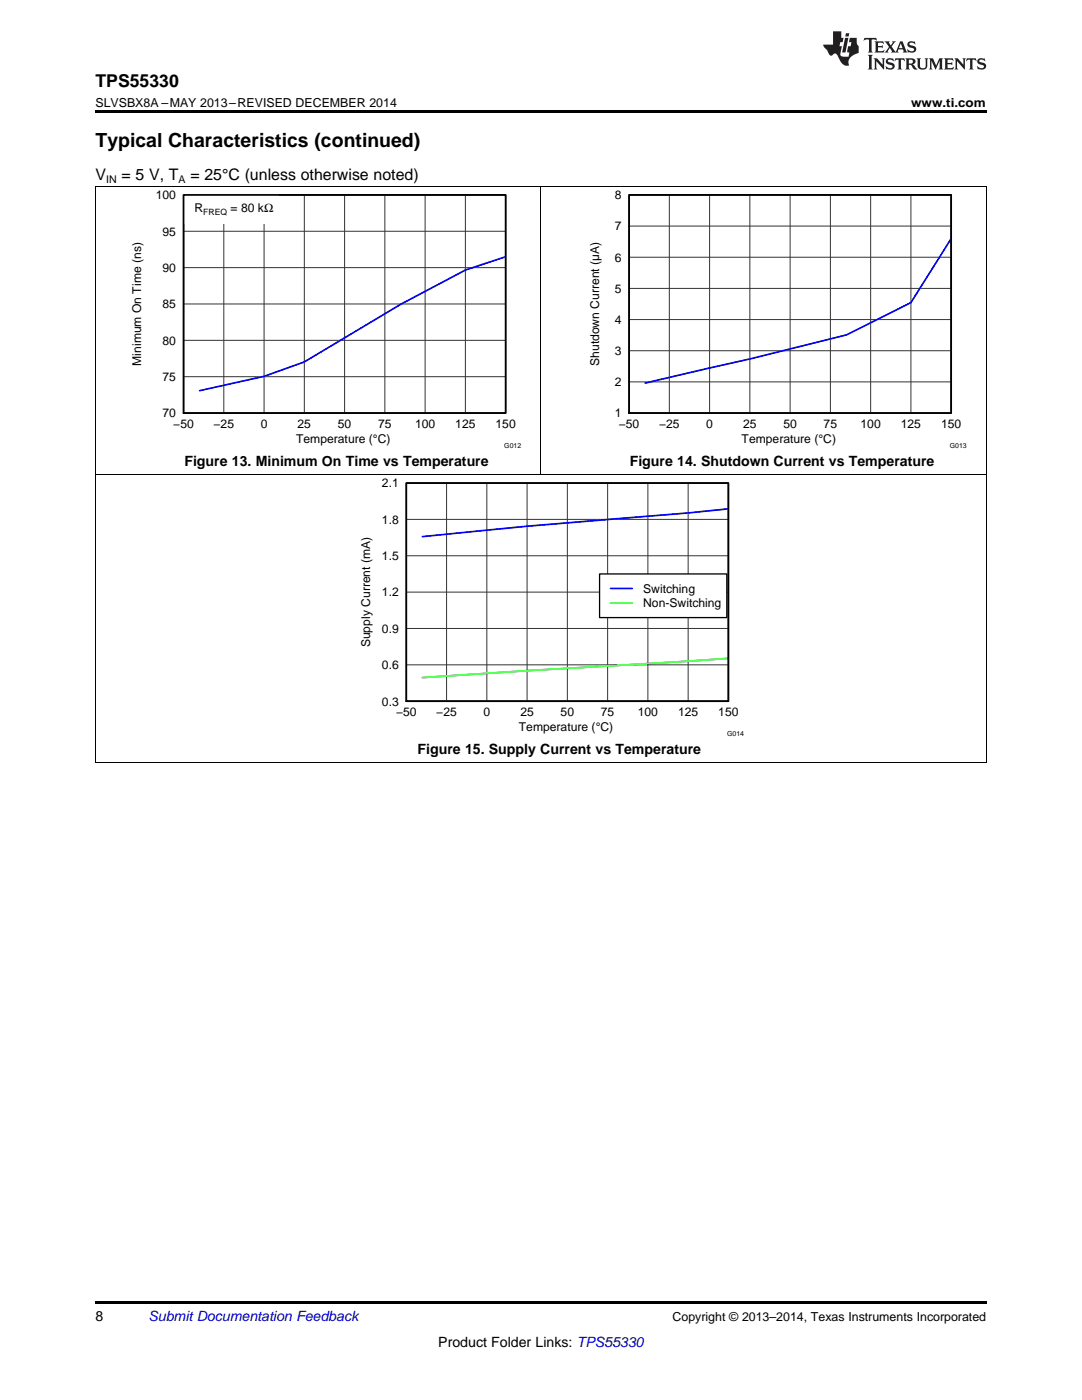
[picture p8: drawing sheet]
<svg xmlns="http://www.w3.org/2000/svg" width="216mm" height="279mm" viewBox="0 0 216 279" stroke-linecap="round" stroke-linejoin="round" font-family="sans-serif">
<path d="M19 259.7h177.8v.5h-177.8z" fill="#000"/>
<path d="M19.1 94.7v57.6M196.8 94.7v57.6M19 152.2h177.8" fill="none" stroke="#000" stroke-width=".2"/>
<path d="M81.1 96.4h64.2v43.5h-64.2z" fill="none" stroke="#000" stroke-width=".26"/>
<g fill="none" stroke="#333" stroke-width=".2">
<path d="M81.1 96.4h64.2v43.5h-64.2zM89.1 96.4v43.5M97.1 96.4v43.5M105.2 96.4v43.5M113.2 96.4v43.5M121.2 96.4v43.5M129.3 96.4v43.5M137.3 96.4v43.5M81.1 118.2h64.2M81.1 110.9h64.2M81.1 103.7h64.2M81.1 132.7h64.2"/>
<path d="M81.1 125.4h64.2"/>
</g>
<path d="M145.3 101.5l-8 .9a1598.5 1598.5 0 0 0-53 4.7" fill="none" stroke="#00f" stroke-width=".35"/>
<path d="M145.3 131.4l-61 3.8" fill="none" stroke="#0f0" stroke-width=".35"/>
<path d="M119.6 114.5h25.4v8.8h-25.4z" fill="#fff"/>
<path d="M36.6 38.9h64.3v43.5h-64.3zM119.6 114.5h25.4v8.8h-25.4z" fill="none" stroke="#000" stroke-width=".26"/>
<path d="M100.9 51.2l-8 2.7-12.9 6.8-19.3 11.5-8 2.9-12.9 2.9M121.8 117.4h4.4" fill="none" stroke="#00f" stroke-width=".35"/>
<path d="M121.8 120.3h4.4" fill="none" stroke="#0f0" stroke-width=".35"/>
<path d="M81.1 96.4h64.2v43.5h-64.2z" fill="none" stroke="#000" stroke-width=".35"/>
<path d="M19.1 37.2v57.6M107.9 37.2v57.6M196.8 37.2v57.6M19 94.7h177.8" fill="none" stroke="#000" stroke-width=".2"/>
<g fill="none" stroke="#333" stroke-width=".2">
<path d="M36.6 38.9h64.3v43.5h-64.3zM44.7 38.9v43.5M52.7 38.9v43.5M60.7 38.9v43.5M68.8 38.9v43.5M76.8 38.9v43.5M84.8 38.9v43.5M92.9 38.9v43.5M36.6 53.4h64.3M36.6 46.2h64.3M36.6 75.2h64.3M36.6 67.9h64.3"/>
<path d="M36.6 60.7h64.3"/>
</g>
<path d="M36.6 38.9h19v5.8h-19z" fill="#fff"/>
<path d="M36.6 38.9h64.3v43.5h-64.3zM125.5 38.9h64.3v43.5h-64.3z" fill="none" stroke="#000" stroke-width=".35"/>
<path d="M125.5 38.9h64.3v43.5h-64.3z" fill="none" stroke="#000" stroke-width=".26"/>
<g fill="none" stroke="#333" stroke-width=".2">
<path d="M125.5 38.9h64.3v43.5h-64.3zM133.6 38.9v43.5M141.6 38.9v43.5M149.6 38.9v43.5M157.7 38.9v43.5M165.7 38.9v43.5M173.7 38.9v43.5M181.8 38.9v43.5M125.5 57.6h64.3M125.5 51.3h64.3M125.5 45.1h64.3M125.5 76.2h64.3"/>
<path d="M125.5 70h64.3M125.5 63.8h64.3"/>
</g>
<path d="M189.8 47.6l-8 12.8-12.9 6.4-19.3 4.8-20.9 4.8" fill="none" stroke="#00f" stroke-width=".35"/>
<path d="M19 37.2h177.8" fill="none" stroke="#000" stroke-width=".2"/>
<path d="M19 22h177.8v.5h-177.8z" fill="#000"/>
<g fill="#231f20">
<path d="M172.5 7.6l-.1 .5 .4-.2h.6v.1v2.1l-.2 .4h.9l-.2-.4v-2.1l.1-.1h.5l.5 .2-.2-.5zM174.5 8.3l.2 .3v1.5l-.2 .4h1.8l.2-.6a1.04 1.04 0 0 1-1.3 .2v-.7h.6l.3 .2v-.6l-.3 .2h-.6v-.6l.8-.1 .4 .3-.2-.5zM176.5 8.3l.9 1.1-.9 1.1h.8l-.2-.2 .4-.7 .5 .7-.2 .2h1.5l-.2-.2 .2-.4h.9l.1 .4-.2 .2h1l-.3-.3-.7-1.9h-.5l-.9 2-.8-1 .9-1h-.8l.1 .3-.4 .5-.3-.6 .1-.2zM179.7 8.6l.4 1h-.7zM181.3 8.4a.63 .63 0 0 0-.2 .7 .63 .63 0 0 0 .6 .4l.6 .2 .1 .2a.75 .75 0 0 1-.7 .4 .75 .75 0 0 1-.6-.5l.1 .7 .1-.1a1.11 1.11 0 0 0 1.5-.6 1.13 1.13 0 0 0-1.2-.8l-.1-.4a1.04 1.04 0 0 1 1.2 .2l-.2-.5-.2 .1-.4-.2zM173.2 10.9l.2 .4v2.2l-.2 .4h1l-.3-.4v-2.2l.3-.4zM174.3 11.6l.3 .4v1.5l-.3 .4h.8l-.2-.4v-1.3l1.5 1.7v-1.9l.2-.4h-.7l.2 .4v.9l-1.1-1.3zM177 11.8a.62 .62 0 0 0-.2 .7 .62 .62 0 0 0 .6 .4l.6 .1 .1 .3a.76 .76 0 0 1-.7 .3 .76 .76 0 0 1-.7-.4l.2 .7 .1-.1a1.11 1.11 0 0 0 1.5-.6 1.13 1.13 0 0 0-1.2-.8l-.1-.4a1.04 1.04 0 0 1 1.2 .2l-.2-.6-.2 .1-.5-.1zM178.7 11.6l-.2 .6a.61 .61 0 0 1 .8-.3v1.6l-.2 .4h.9l-.2-.4v-1.6a.63 .63 0 0 1 .7 .3l-.1-.6zM180.6 11.6l.3 .4v1.5l-.3 .4h1l-.2-.2-.1-.8 .6 .2a.76 .76 0 0 0 1.2 .7l-1-1a.58 .58 0 0 0 .6-.5 .58 .58 0 0 0-.5-.6zM181.4 11.9h.1a.45 .45 0 0 1 .5 .1 .45 .45 0 0 1 .1 .5l-.8 .2zM182.9 11.6l.2 .2a2.17 2.17 0 0 0 .3 1.9 .99 .99 0 0 0 1.6-.6v-1.1l.2-.4h-.7l.2 .2a1.92 1.92 0 0 1-.2 1.8 .6 .6 0 0 1-.9-.5v-1.1l.2-.4zM185.4 11.6l.2 .4v1.5l-.2 .4h.7l-.2-.4v-1.4l.8 1.8 .8-1.8v1.4l-.2 .4h.9l-.2-.4v-1.5l.2-.4h-.8l-.6 1.5-.6-1.5zM188.4 11.6l.2 .4v1.5l-.2 .4h1.8l.1-.6a1.04 1.04 0 0 1-1.2 .1v-.6h.5l.4 .2v-.6l-.4 .2h-.5v-.7h.8l.3 .3-.1-.6zM190.5 11.6l.2 .4v1.5l-.2 .4h.7l-.2-.4v-1.3l1.5 1.7v-1.9l.2-.4h-.7l.2 .4v.9l-1.1-1.3zM192.9 11.6l-.1 .6a.61 .61 0 0 1 .7-.3l.1 1.6-.3 .4h1l-.3-.4 .1-1.6a.63 .63 0 0 1 .7 .3l-.1-.6zM195.2 11.8a.62 .62 0 0 0-.2 .7 .62 .62 0 0 0 .6 .4l.6 .1 .1 .3a.76 .76 0 0 1-.7 .3 .76 .76 0 0 1-.6-.4l.1 .7 .1-.1a1.11 1.11 0 0 0 1.6-.6 1.13 1.13 0 0 0-1.3-.8l-.1-.4a1.04 1.04 0 0 1 1.2 .2l-.1-.6-.2 .1-.5-.1z"/>
<path d="M166.2 6.3v2.6h-1.9v.4l.8 .9a.91 .91 0 0 0 1 .8 .56 .56 0 0 1 .5-.3 .56 .56 0 0 1 .5 .3l.4 .8a1.53 1.53 0 0 0 1.9 1.2 1.54 1.54 0 0 1 1-2.1l.9-.3v-1.4a1.52 1.52 0 0 1-.4-1.6h-1.3l-.2 .8h.5l-.2 .8h-.5l-.1 1v.2l.4 .1-.2 .8a1.93 1.93 0 0 1-1.6-.3l.3-1.8h-.5l.2-.8h.4l.2-.8h-.4v-1.3zM168.6 7.6l-.6 2.9h.7l.6-2.9zM168.8 6.6l-.1 .7h.6l.2-.7z"/>
</g>
<text font-size="3.9" x="19" y="29.3">Typical Characteristics (continued)</text>
<text font-size="3.5" x="19" y="17.3">TPS55330</text>
<g font-size="3.2">
<text x="19" y="36">V</text>
<text x="24.2" y="36">= 5 V, T</text>
<text x="38" y="36">= 25°C (unless otherwise noted)</text>
</g>
<g font-size="2.8">
<text x="36.8" y="93">Figure 13. Minimum On Time vs Temperature</text>
<text x="125.7" y="93">Figure 14. Shutdown Current vs Temperature</text>
<text x="83.3" y="150.5">Figure 15. Supply Current vs Temperature</text>
<text x="19" y="263.6">8</text>
<text x="87.5" y="268.9">Product Folder Links: TPS55330</text>
</g>
<text font-size="2.8" fill="#0000c8" x="29.6" y="263.6">Submit Documentation Feedback</text>
<g font-size="2.5">
<text x="19" y="21.4">SLVSBX8A –MAY 2013–REVISED DECEMBER 2014</text>
<text x="181.8" y="21.4">www.ti.com</text>
<text x="134.2" y="263.6">Copyright © 2013–2014, Texas Instruments Incorporated</text>
</g>
<g font-size="2.4">
<text x="31.1" y="39.8">100</text>
<text x="122.7" y="39.8">8</text>
<text x="32.4" y="47">95</text>
<text x="38.8" y="42.4">R</text>
<text x="46" y="42.4">= 80 kΩ</text>
<text x="122.7" y="46">7</text>
<text x="122.7" y="52.2">6</text>
<text x="32.4" y="54.3">90</text>
<text x="122.7" y="58.4">5</text>
<text x="32.4" y="61.5">85</text>
<text x="122.7" y="64.6">4</text>
<text x="32.4" y="68.8">80</text>
<text x="122.7" y="70.9">3</text>
<text x="28.2" y="73" transform="rotate(-90 28.2 73)">Minimum On Time (ns)</text>
<text x="32.4" y="76">75</text>
<text x="119.6" y="73" transform="rotate(-90 119.6 73)">Shutdown Current (µA)</text>
<text x="122.7" y="77.1">2</text>
<text x="32.4" y="83.3">70</text>
<text x="122.7" y="83.3">1</text>
<text x="34.6" y="85.4">−50</text>
<text x="42.6" y="85.4">−25</text>
<text x="52" y="85.4">0</text>
<text x="59.1" y="88.4">Temperature (°C)</text>
<text x="59.4" y="85.4">25</text>
<text x="67.4" y="85.4">50</text>
<text x="75.5" y="85.4">75</text>
<text x="82.8" y="85.4">100</text>
<text x="90.8" y="85.4">125</text>
<text x="98.9" y="85.4">150</text>
<text x="123.5" y="85.4">−50</text>
<text x="131.5" y="85.4">−25</text>
<text x="140.9" y="85.4">0</text>
<text x="148" y="88.4">Temperature (°C)</text>
<text x="148.3" y="85.4">25</text>
<text x="156.3" y="85.4">50</text>
<text x="164.4" y="85.4">75</text>
<text x="171.7" y="85.4">100</text>
<text x="179.7" y="85.4">125</text>
<text x="187.8" y="85.4">150</text>
<text x="76.2" y="97.3">2.1</text>
<text x="76.2" y="104.5">1.8</text>
<text x="76.2" y="111.8">1.5</text>
<text x="76.2" y="119">1.2</text>
<text x="128.3" y="118.3">Switching</text>
<text x="128.3" y="121.2">Non-Switching</text>
<text x="73.9" y="129.2" transform="rotate(-90 73.9 129.2)">Supply Current (mA)</text>
<text x="76.2" y="126.3">0.9</text>
<text x="76.2" y="133.6">0.6</text>
<text x="76.2" y="140.8">0.3</text>
<text x="79" y="142.9">−50</text>
<text x="87.1" y="142.9">−25</text>
<text x="96.5" y="142.9">0</text>
<text x="103.8" y="142.9">25</text>
<text x="111.9" y="142.9">50</text>
<text x="119.9" y="142.9">75</text>
<text x="127.3" y="142.9">100</text>
<text x="135.3" y="142.9">125</text>
<text x="143.3" y="142.9">150</text>
<text x="103.5" y="145.9">Temperature (°C)</text>
</g>
<g font-size="2.1">
<text x="21.2" y="36.6">IN</text>
<text x="35.6" y="36.6">A</text>
</g>
<text font-size="1.7" x="40.5" y="42.8">FREQ</text>
<g font-size="1.4">
<text x="100.6" y="89.3">G012</text>
<text x="189.5" y="89.3">G013</text>
<text x="145.1" y="146.8">G014</text>
</g>
</svg>
